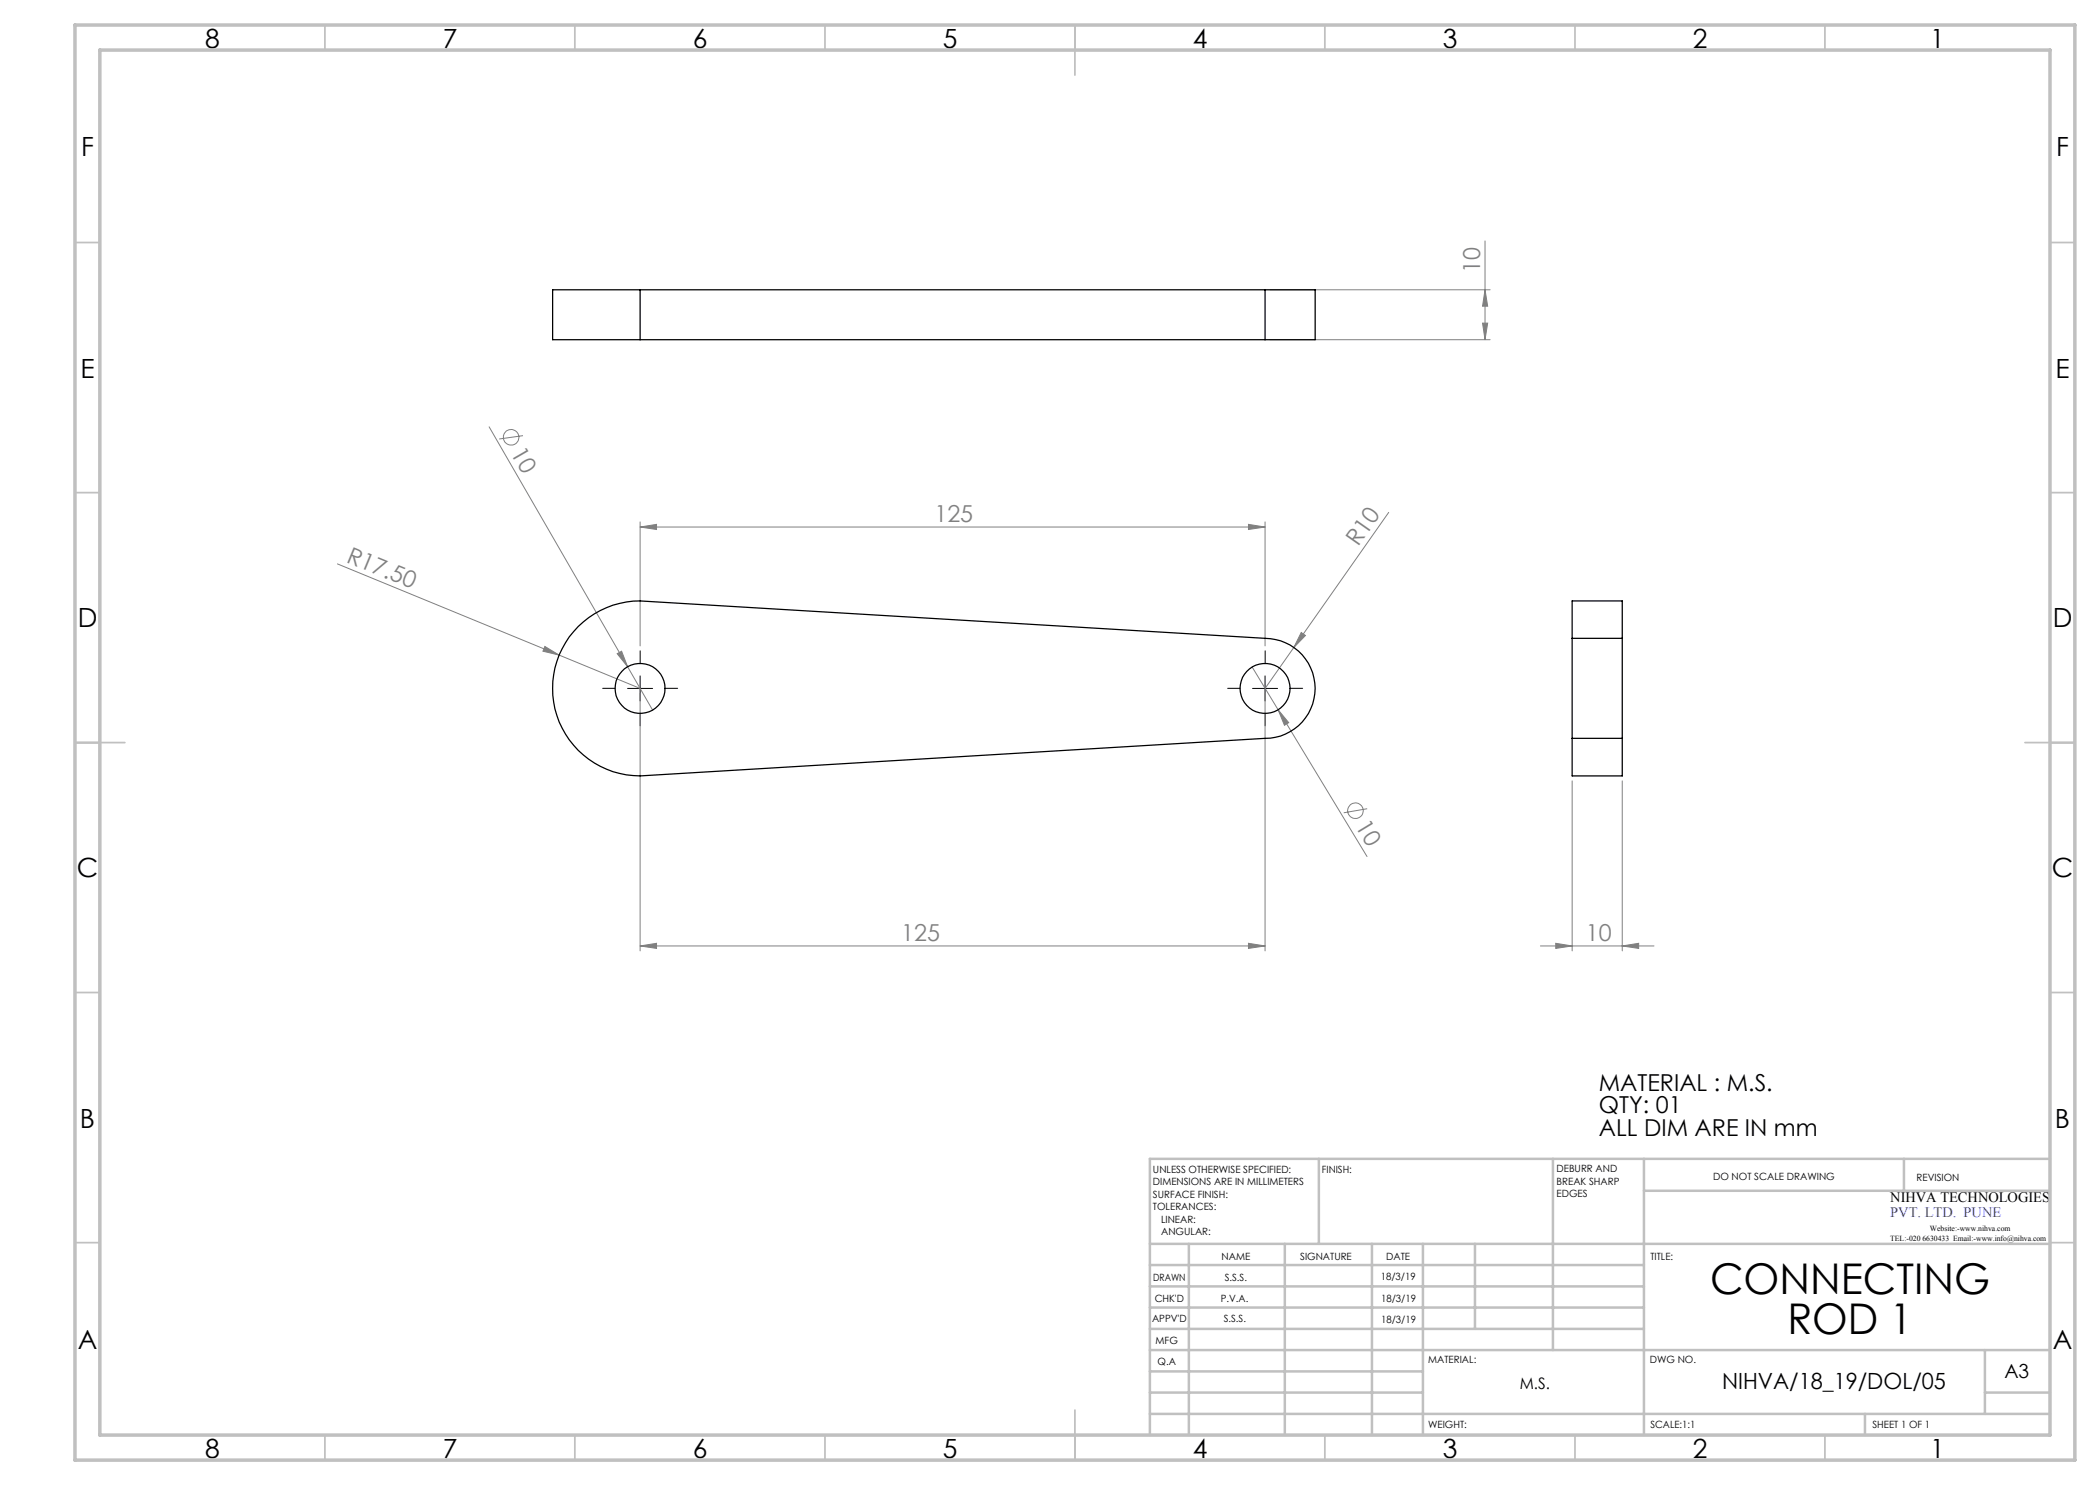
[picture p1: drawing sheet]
<svg xmlns="http://www.w3.org/2000/svg" width="420mm" height="297mm" viewBox="0 0 420 297" stroke-linecap="round" stroke-linejoin="round" font-family="sans-serif">
<g fill="none" stroke="#808080" stroke-width=".2">
<path d="M254 58h44M297 48.2v19.7M297 58l.5 3.2h-1zM254 67.9h44M296.5 64.6h1l-.5 3.3zM97.8 85.4l27.7 47.9M104.6 87.1l-4.8 .7M67.5 112.8l44.3 18.2M128 105.4l3.3-.5v1zM128 104.4v24.8M128 105.4h125M249.7 104.9l3.3 .5-3.3 .5z"/>
<path d="M253 104.4v24.8M277.7 102.5l-24.7 35.2M109 129.3l2.8 1.7-3.2-.8zM111.8 131l16.2 6.7M123.4 130.7l.9-.5 1.2 3.1zM125.5 133.3l5 8.7M128 138.7v51.5M250.4 133.4l5.2 8.6M253 138.7v51.5M260.2 126.5l.9 .6-2.3 2.4zM255.6 142l2.1 2.5-.8 .6zM255.6 142l17.8 29.3"/>
<path d="M314.4 156.2v34M324.4 156.2v34M273.4 161.7l-4.7 .9M128 189.2l3.3-.5v1zM128 189.2h125M249.7 188.7l3.3 .5-3.3 .5zM308.1 189.2h22.7M311.1 188.7l3.3 .5-3.3 .5zM324.4 189.2l3.3-.5v1z"/>
<circle cx="102.2" cy="87.5" r="1.56"/>
<circle cx="271.1" cy="162.2" r="1.55"/>
</g>
<path d="M123 137.7h-2.5M128 132.7v-2.5M133 137.7h2.5M248 137.7h-2.5M253 132.7v-2.5M258 137.7h2.5M128 142.7v2.5M253 142.7v2.5" fill="none" stroke="#000" stroke-width=".2" stroke-dasharray="15.2 1.3 1.3 1.3"/>
<path d="M125.5 137.7h5M128 135.2v5M250.5 137.7h5M253 135.2v5" fill="none" stroke="#000" stroke-width=".2"/>
<g fill="none" stroke="#c0c0c0" stroke-width=".35">
<path d="M65 5v5M115 5v5M165 5v5M215 5v10M265 5v5M315 5v5M365 5v5M15 48.5h5M410 48.5h5M15 98.5h5M410 98.5h5M15 148.5h10"/>
<path d="M405 148.5h10M15 198.5h5M410 198.5h5M15 248.5h5M410 248.5h5M65 287v5M115 287v5M165 287v5M215 282v10M265 287v5M315 287v5M365 287v5"/>
</g>
<g fill="none" stroke="#c0c0c0" stroke-width=".5">
<path d="M263.8 231.8v17M310.6 231.8v38.2M328.8 231.8v55.2M328.8 238.2h81.2M380.8 231.8v6.4M410 231.8h-180v55.2M230 248.8h180M230 257.3h98.8M230 253h98.8M237.8 248.8v38.2M257 248.8v38.2M274.4 248.8v38.2"/>
<path d="M284.6 248.8v38.2M295 248.8v17M230 265.8h98.8M230 261.5h98.8M230 278.5h54.6M230 274.3h54.6M230 270h180M397 278.5h13M397 270v12.8M230 282.8h180M373 282.8v4.2"/>
</g>
<path d="M15 5h400v287h-400zM20 10h390v277h-390z" fill="none" stroke="#c0c0c0" stroke-width=".7"/>
<g fill="#808080">
<path d="M123.4 130.7l.9-.5 1.2 3.1z"/>
<path d="M109 129.3l2.8 1.7-3.2-.8z"/>
<path d="M260.2 126.5l.9 .6-2.3 2.4z"/>
<path d="M255.6 142l2.1 2.5-.8 .6z"/>
<path d="M128 189.2l3.3-.5v1zM249.7 188.7l3.3 .5-3.3 .5zM128 105.4l3.3-.5v1zM249.7 104.9l3.3 .5-3.3 .5z"/>
<path d="M297 58l.5 3.2h-1zM296.5 64.6h1l-.5 3.3z"/>
<path d="M311.1 188.7l3.3 .5-3.3 .5zM324.4 189.2l3.3-.5v1z"/>
</g>
<g fill="none" stroke="#000" stroke-width=".25">
<path d="M128 58h-17.5v9.9h17.5M128 58v9.9M128 58h125M253 58h10v9.9h-10M253 58v9.9M128 67.9h125M115.6 125.3a17.7 17.7 0 0 1 12.4-5.1l125 7.5a10 10 0 0 1 10 10 10 10 0 0 1-10 10l-125 7.5a17.5 17.5 0 0 1-16.2-10.8 17.5 17.5 0 0 1 3.8-19.1zM314.4 127.7v20M314.4 127.7h10M314.4 127.7v-7.5h10v7.5M324.4 127.7v20M314.4 147.7h10"/>
<path d="M314.4 147.7v7.5h10v-7.5"/>
<circle cx="128" cy="137.7" r="5"/>
<circle cx="253" cy="137.7" r="5"/>
</g>
<g font-size="8.5">
<text x="342" y="258.8">CONNECTING</text>
<text x="357.5" y="266.9">ROD 1</text>
</g>
<g font-size="5.3">
<text x="41" y="9.5">8</text>
<text x="88.5" y="9.5">7</text>
<text x="138.5" y="9.5">6</text>
<text x="188.5" y="9.5">5</text>
<text x="238.5" y="9.5">4</text>
<text x="288.5" y="9.5">3</text>
<text x="338.5" y="9.5">2</text>
<text x="386" y="9.5">1</text>
<text x="16.2" y="31.3">F</text>
<text x="411.2" y="31.3">F</text>
<text x="16.1" y="75.5">E</text>
<text x="411.1" y="75.5">E</text>
<text x="15.5" y="125.5">D</text>
<text x="410.5" y="125.5">D</text>
<text x="15.4" y="175.5">C</text>
<text x="410.4" y="175.5">C</text>
<text x="16" y="225.5">B</text>
<text x="411" y="225.5">B</text>
<text x="15.5" y="269.8">A</text>
<text x="410.5" y="269.8">A</text>
<text x="41" y="291.5">8</text>
<text x="88.5" y="291.5">7</text>
<text x="138.5" y="291.5">6</text>
<text x="188.5" y="291.5">5</text>
<text x="238.5" y="291.5">4</text>
<text x="288.5" y="291.5">3</text>
<text x="338.5" y="291.5">2</text>
<text x="386" y="291.5">1</text>
</g>
<g font-size="4.7" fill="#808080">
<text x="296" y="54.6" transform="rotate(-90 296 54.6)">10</text>
<text x="102" y="90.5" transform="rotate(60 102 90.5)">10</text>
<text x="186.9" y="104.4">125</text>
<text x="69.1" y="112.3" transform="rotate(22 69.1 112.3)">R17.50</text>
<text x="271.6" y="109.5" transform="rotate(-55 271.6 109.5)">R10</text>
<text x="271" y="165.2" transform="rotate(59 271 165.2)">10</text>
<text x="180.2" y="188.2">125</text>
<text x="317.2" y="188.2">10</text>
</g>
<g font-size="4.7">
<text x="319.8" y="218.1">MATERIAL : M.S.</text>
<text x="319.8" y="222.7">QTY: 01</text>
<text x="319.8" y="227.2">ALL DIM ARE IN mm</text>
</g>
<text font-size="4.5" x="344.4" y="277.8">NIHVA/18_19/DOL/05</text>
<text font-size="3.9" x="400.9" y="275.5">A3</text>
<text font-size="3.2" x="304" y="277.9">M.S.</text>
<text font-size="2.9" x="378.1" y="240.4">NIHVA TECHNOLOGIES</text>
<text font-size="2.9" fill="#00f" x="378.1" y="243.4">PVT. LTD. PUNE</text>
<g font-size="2">
<text x="230.6" y="234.6">UNLESS OTHERWISE SPECIFIED:</text>
<text x="230.6" y="237.1">DIMENSIONS ARE IN MILLIMETERS</text>
<text x="230.6" y="239.6">SURFACE FINISH:</text>
<text x="264.4" y="234.6">FINISH:</text>
<text x="311.3" y="234.5">DEBURR AND</text>
<text x="311.3" y="237">BREAK SHARP</text>
<text x="311.3" y="239.5">EDGES</text>
<text x="342.6" y="236">DO NOT SCALE DRAWING</text>
<text x="383.3" y="236.2">REVISION</text>
<text x="230.6" y="242.1">TOLERANCES:</text>
<text x="232.2" y="244.6">LINEAR:</text>
<text x="232.2" y="247.1">ANGULAR:</text>
<text x="244.3" y="252">NAME</text>
<text x="260" y="251.9">SIGNATURE</text>
<text x="277.2" y="251.9">DATE</text>
<text x="330.1" y="251.9">TITLE:</text>
<text x="230.6" y="256.1">DRAWN</text>
<text x="244.9" y="256.1">S.S.S.</text>
<text x="276.1" y="255.9">18/3/19</text>
<text x="230.9" y="260.3">CHK'D</text>
<text x="244.1" y="260.3">P.V.A.</text>
<text x="276.2" y="260.3">18/3/19</text>
<text x="230.4" y="264.4">APPV'D</text>
<text x="231.1" y="268.8">MFG</text>
<text x="244.7" y="264.4">S.S.S.</text>
<text x="276.2" y="264.6">18/3/19</text>
<text x="231.5" y="273">Q.A</text>
<text x="285.6" y="272.5">MATERIAL:</text>
<text x="330" y="272.5">DWG NO.</text>
<text x="285.6" y="285.5">WEIGHT:</text>
<text x="330.1" y="285.6">SCALE:1:1</text>
<text x="374.5" y="285.6">SHEET 1 OF 1</text>
</g>
<g font-size="1.6">
<text x="378.1" y="248.2">TEL:-020 6630433 Email:-www.info@nihva.com</text>
<text x="386" y="246.1">Website:-www.nihva.com</text>
</g>
</svg>
